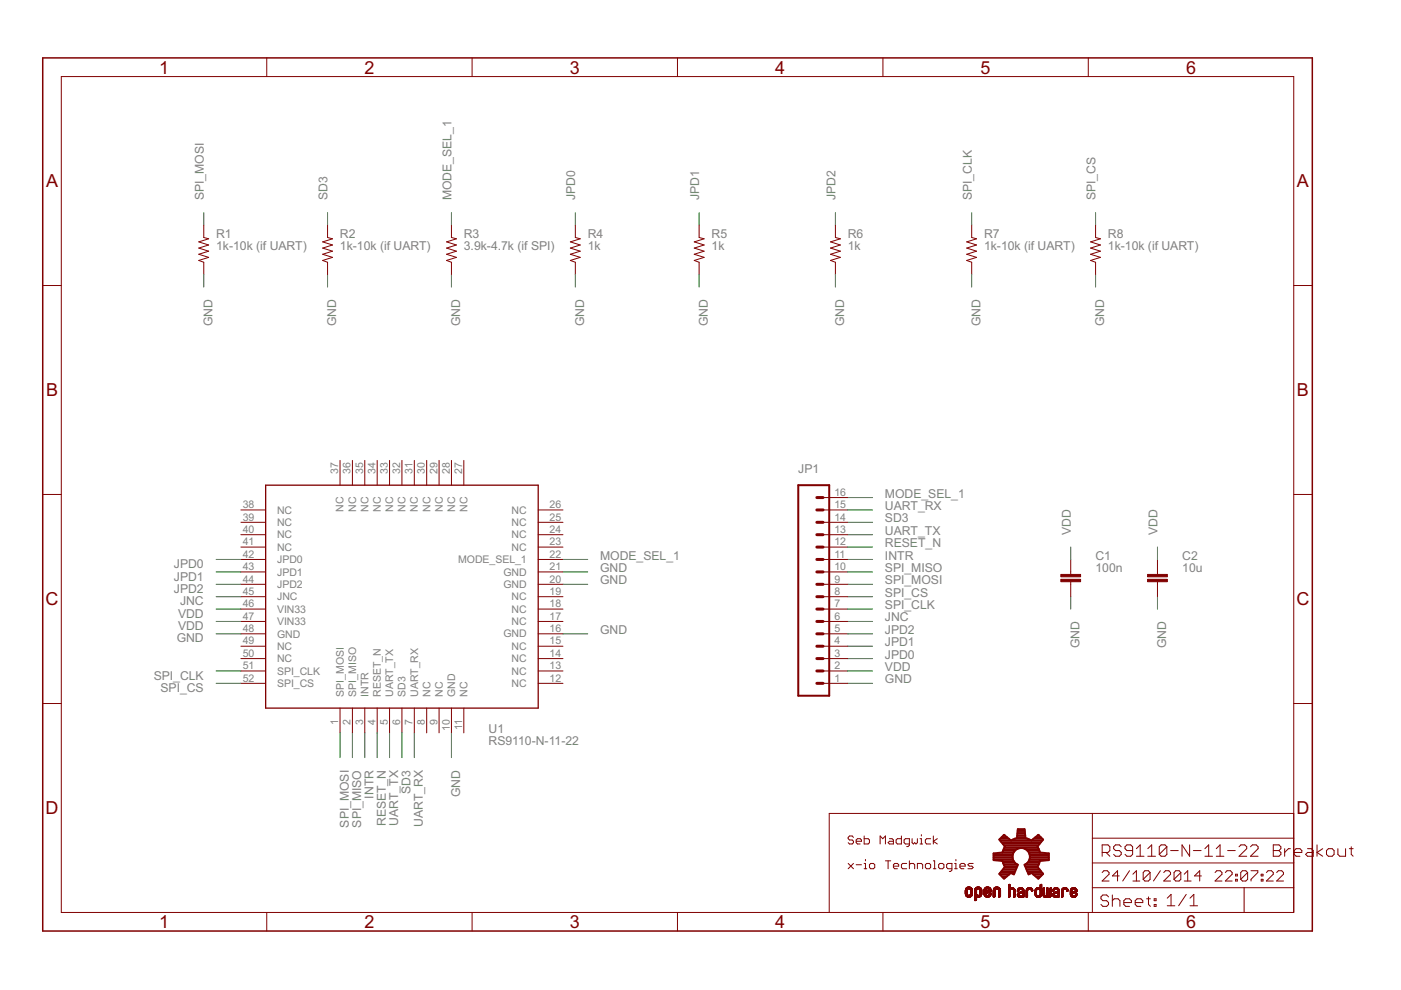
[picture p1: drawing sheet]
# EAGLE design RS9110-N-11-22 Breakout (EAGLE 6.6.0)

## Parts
C1  100n  CAP0603-CAP  [0603-CAP]
C2  10u  CAP0603-CAP  [0603-CAP]
JP1  M16PTH  [1X16]
LOGO1  OSHW-LOGOS  [OSHW-LOGO-S]
R1  1k-10k (if UART)  RESISTOR0603  [0603-RES]
R2  1k-10k (if UART)  RESISTOR0603  [0603-RES]
R3  3.9k-4.7k (if SPI)  RESISTOR0603  [0603-RES]
R4  1k  RESISTOR0603  [0603-RES]
R5  1k  RESISTOR0603  [0603-RES]
R6  1k  RESISTOR0603  [0603-RES]
R7  1k-10k (if UART)  RESISTOR0603  [0603-RES]
R8  1k-10k (if UART)  RESISTOR0603  [0603-RES]
U1  RS9110-N-11-22  [RS9110-N-11-22]

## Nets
GND: C1.2 C2.2 JP1.1 R1.1 R2.1 R3.1 R4.1 R5.1 R6.1 R7.1 R8.1 U1.10(GND) U1.16(GND) U1.20(GND) U1.21(GND) U1.48(GND)
INTR: JP1.11 U1.3(INTR)
JNC: JP1.6 U1.45(JNC)
JPD0: JP1.3 R4.2 U1.42(JPD0)
JPD1: JP1.4 R5.2 U1.43(JPD1)
JPD2: JP1.5 R6.2 U1.44(JPD2)
MODE_SEL_1: JP1.16 R3.2 U1.22(MODE_SEL_1)
RESET_N: JP1.12 U1.4(RESET_N)
SD3: JP1.14 R2.2 U1.6(SD3)
SPI_CLK: JP1.7 R7.2 U1.51(SPI_CLK)
SPI_CS: JP1.8 R8.2 U1.52(SPI_CS)
SPI_MISO: JP1.10 U1.2(SPI_MISO)
SPI_MOSI: JP1.9 R1.2 U1.1(SPI_MOSI)
UART_RX: JP1.15 U1.7(UART_RX)
UART_TX: JP1.13 U1.5(UART_TX)
VDD: C1.1 C2.1 JP1.2 U1.46(VIN33) U1.47(VIN33)
Unconnected: U1.8(NC) U1.9(NC) U1.11(NC) U1.12(NC) U1.13(NC) U1.14(NC) U1.15(NC) U1.17(NC) U1.18(NC) U1.19(NC) U1.23(NC) U1.24(NC) U1.25(NC) U1.26(NC) U1.27(NC) U1.28(NC) U1.29(NC) U1.30(NC) U1.31(NC) U1.32(NC) U1.33(NC) U1.34(NC) U1.35(NC) U1.36(NC) U1.37(NC) U1.38(NC) U1.39(NC) U1.40(NC) U1.41(NC) U1.49(NC) U1.50(NC)

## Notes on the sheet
- Seb Madgwick
- x-io Technologies

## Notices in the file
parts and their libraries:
SparkFun-Aesthetics: Licensing: Creative Commons ShareAlike 4.0 International - https://creativecommons.org/licenses/by-sa/4.0
